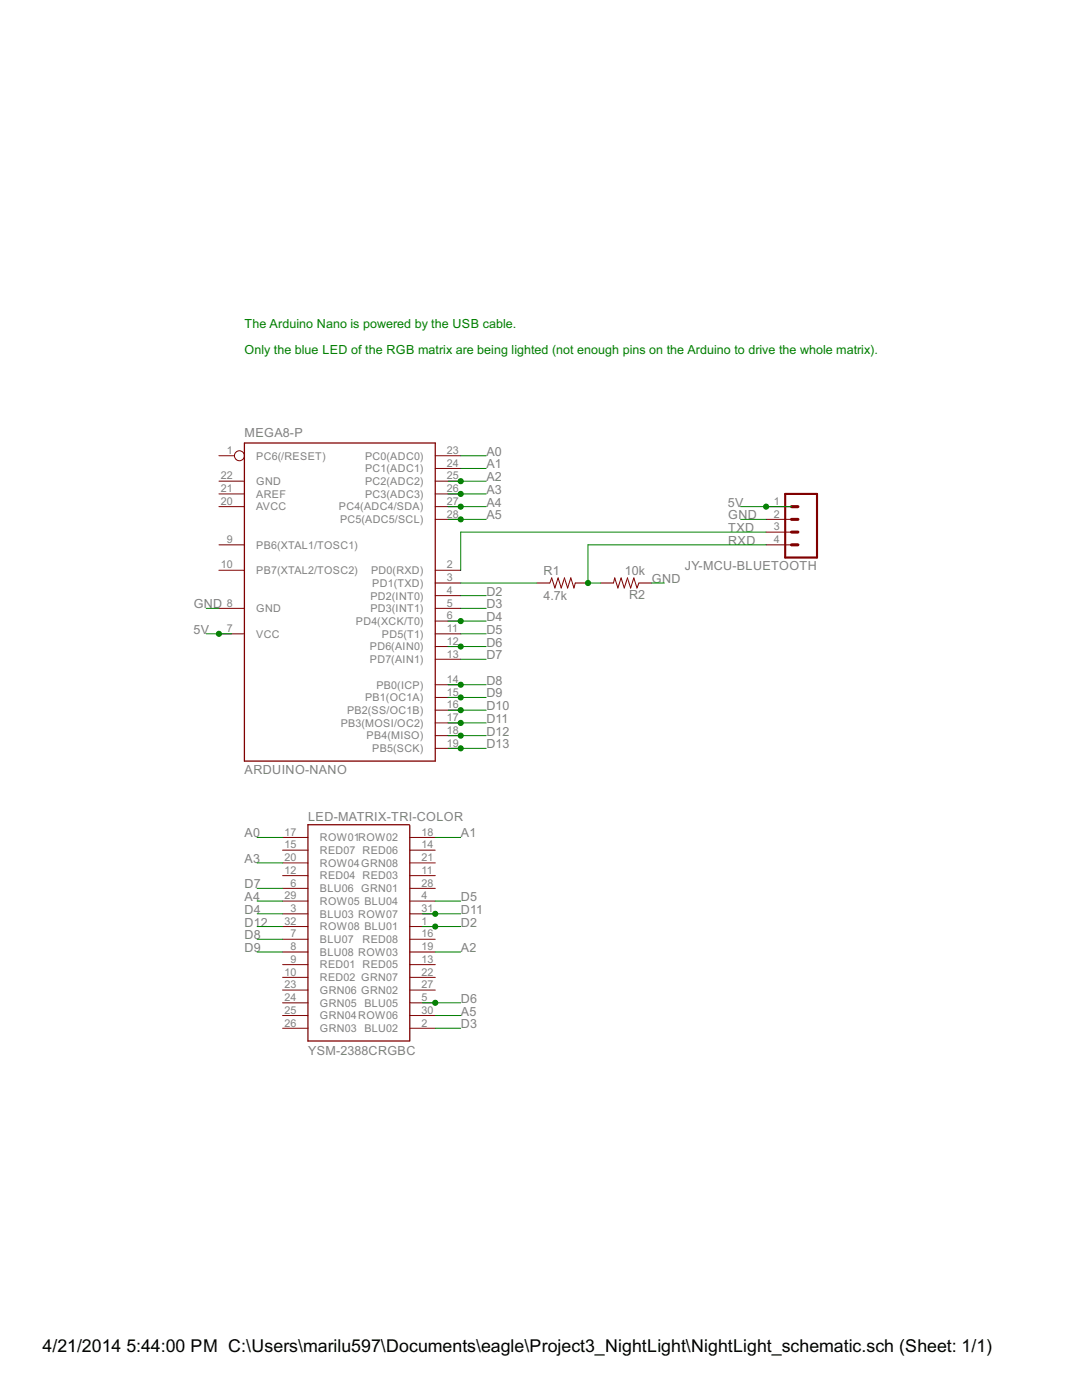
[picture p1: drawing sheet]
<svg xmlns="http://www.w3.org/2000/svg" width="216mm" height="279mm" viewBox="0 0 216 279" stroke-linecap="round" stroke-linejoin="round" font-family="sans-serif">
<path d="M48.8 88.4h38v63.5h-38zM81.7 164.6h-20.3v43.2h20.3M81.8 164.7v43.1" fill="none" stroke="#800000" stroke-width=".25"/>
<g fill="none" stroke="#800000" stroke-width=".2">
<path d="M43.7 96h5.1M43.7 98.6h5.1M43.7 91h3.1M86.8 96h5.1M86.8 98.6h5.1M86.8 93.5h5.1M86.8 91h5.1M43.7 113.8h5.1M43.7 108.7h5.1M43.7 101.1h5.1M86.8 113.8h5.1M86.8 101.1h5.1"/>
<path d="M86.8 118.9h5.1M86.8 116.4h5.1M86.8 103.7h5.1M107.2 116.4h2.5l.4-1.1 .6 2 .7-2 .6 2 .6-2 .7 2 .6-2 .6 2 .3-.9h2.5M119.9 116.4h2.5l.3-1.1 .6 2 .6-2 .7 2 .6-2 .6 2 .7-2 .6 2 .4-.9h2.5M152.9 108.7h5M152.9 101.1h5M152.9 103.7h5M152.9 106.2h5M43.7 121.4h5.1M43.7 126.5h5.1M86.8 121.4h5.1"/>
<path d="M86.8 126.5h5.1M86.8 139.2h5.1M86.8 136.7h5.1M86.8 131.6h5.1M86.8 129h5.1M86.8 124h5.1M86.8 149.4h5.1M86.8 146.8h5.1M86.8 144.3h5.1M86.8 141.7h5.1M56.4 179.8h5M56.4 177.3h5"/>
<path d="M56.4 174.8h5M56.4 172.2h5M56.4 169.7h5M56.4 167.1h5M81.8 179.8h5M81.8 177.3h5M81.8 174.8h5M81.8 172.2h5M81.8 169.7h5M81.8 167.1h5M56.4 195.1h5M56.4 192.5h5"/>
<path d="M56.4 190h5M56.4 187.5h5M56.4 184.9h5M56.4 182.4h5M56.4 197.6h5M81.8 195.1h5M81.8 192.5h5M81.8 190h5M81.8 187.5h5M81.8 184.9h5M81.8 182.4h5M81.8 197.6h5"/>
<path d="M56.4 200.1h5M56.4 202.7h5M56.4 205.2h5M81.8 200.1h5M81.8 202.7h5M81.8 205.2h5"/>
<circle cx="47.8" cy="91" r=".99"/>
</g>
<path d="M156.7 98.6h6.3v12.7h-6.3z" fill="none" stroke="#800000" stroke-width=".42"/>
<path d="M157.9 106.2h1.3M157.9 103.7h1.3M157.9 101.1h1.3M157.9 108.7h1.3" fill="none" stroke="#800000" stroke-width=".61"/>
<g fill="none" stroke="#008000" stroke-width=".2">
<path d="M89.4 96h7.6M89.4 98.6h7.6M91.9 91h5.1M91.9 93.5h5.1M89.4 103.7h7.6M89.4 101.1h7.6M91.9 116.4h15.3M91.9 118.9h5.1M130 116.4h2.6M147.8 103.7h5.1M147.8 101.1h10.1M152.9 108.7h-35.6v7.7h2.6"/>
<path d="M152.9 106.2h-61v7.6M41.1 121.4h2.6M41.1 126.5h5.1M89.4 124h7.6M89.4 129h7.6M89.4 136.7h7.6M89.4 139.2h7.6M91.9 121.4h5.1M91.9 126.5h5.1M91.9 131.6h5.1M89.4 141.7h7.6M89.4 144.3h7.6"/>
<path d="M89.4 146.8h7.6M89.4 149.4h7.6M51.3 167.1h5.1M51.3 172.2h5.1M51.3 179.8h5.1M51.3 177.3h5.1M86.8 167.1h5.1M86.8 179.8h5.1M51.3 190h5.1M51.3 184.9h5.1M51.3 182.4h5.1M51.3 187.5h5.1"/>
<path d="M84.3 184.9h7.6M84.3 182.4h7.6M86.8 190h5.1M84.3 200.1h7.6M86.8 202.7h5.1M86.8 205.2h5.1"/>
</g>
<g fill="#008000" stroke="#008000" stroke-width=".2">
<circle cx="117.3" cy="116.4" r=".51"/>
<circle cx="43.7" cy="126.5" r=".51"/>
<circle cx="152.9" cy="101.1" r=".51"/>
<circle cx="91.9" cy="96" r=".51"/>
<circle cx="91.9" cy="98.6" r=".51"/>
<circle cx="91.9" cy="101.1" r=".51"/>
<circle cx="91.9" cy="103.7" r=".51"/>
<circle cx="86.8" cy="184.9" r=".51"/>
<circle cx="91.9" cy="124" r=".51"/>
<circle cx="91.9" cy="129" r=".51"/>
<circle cx="86.8" cy="200.1" r=".51"/>
<circle cx="91.9" cy="136.7" r=".51"/>
<circle cx="91.9" cy="139.2" r=".51"/>
<circle cx="91.9" cy="141.7" r=".51"/>
<circle cx="91.9" cy="144.3" r=".51"/>
<circle cx="86.8" cy="182.4" r=".51"/>
<circle cx="91.9" cy="146.8" r=".51"/>
<circle cx="91.9" cy="149.4" r=".51"/>
</g>
<g font-size="4">
<text x="8.5" y="269.9">4/21/2014</text>
<text x="25.2" y="269.9">5:44:00 PM C:\Users\marilu597\Documents\eagle\Project3_NightLight\NightLight_schematic.sch (Sheet: 1/1)</text>
</g>
<g font-size="2.8" fill="#008000">
<text x="48.8" y="65.6">The Arduino Nano is powered by the USB cable.</text>
<text x="48.8" y="70.6">Only the blue LED of the RGB matrix are being lighted (not enough pins on the Arduino to drive the whole matrix).</text>
</g>
<g font-size="2.8" fill="#808080">
<text x="48.8" y="87.1">MEGA8-P</text>
<text x="97.1" y="90.9">A0</text>
<text x="97.1" y="93.5">A1</text>
<text x="97.1" y="96">A2</text>
<text x="97.1" y="98.6">A3</text>
<text x="97.1" y="101.1">A4</text>
<text x="145.3" y="101.1">5V</text>
<text x="97.1" y="103.6">A5</text>
<text x="145.3" y="103.6">GND</text>
<text x="145.3" y="106.2">TXD</text>
<text x="136.6" y="113.8">JY-MCU-BLUETOOTH</text>
<text x="145.3" y="108.7">RXD</text>
<text x="97.1" y="118.9">D2</text>
<text x="108.4" y="119.6">4.7k</text>
<text x="108.5" y="114.8">R1</text>
<text x="124.7" y="114.8">10k</text>
<text x="125.5" y="119.6">R2</text>
<text x="130.1" y="116.3">GND</text>
<text x="38.6" y="121.4">GND</text>
<text x="97.1" y="121.4">D3</text>
<text x="97.1" y="124">D4</text>
<text x="38.6" y="126.5">5V</text>
<text x="97.1" y="126.5">D5</text>
<text x="97.1" y="129">D6</text>
<text x="97.1" y="131.6">D7</text>
<text x="97.1" y="136.7">D8</text>
<text x="97.1" y="139.2">D9</text>
<text x="97.1" y="141.7">D10</text>
<text x="97.1" y="144.3">D11</text>
<text x="97.1" y="146.8">D12</text>
<text x="97.1" y="149.4">D13</text>
<text x="48.8" y="154.4">ARDUINO-NANO</text>
<text x="48.8" y="167.1">A0</text>
<text x="61.5" y="163.8">LED-MATRIX-TRI-COLOR</text>
<text x="92" y="167.1">A1</text>
<text x="48.8" y="172.2">A3</text>
<text x="48.8" y="179.8">A4</text>
<text x="48.8" y="177.3">D7</text>
<text x="92" y="179.8">D5</text>
<text x="48.8" y="182.4">D4</text>
<text x="48.8" y="184.9">D12</text>
<text x="92" y="184.9">D2</text>
<text x="92" y="182.4">D11</text>
<text x="48.8" y="187.4">D8</text>
<text x="48.8" y="190">D9</text>
<text x="92" y="190">A2</text>
<text x="92" y="202.7">A5</text>
<text x="92" y="200.1">D6</text>
<text x="92" y="205.2">D3</text>
<text x="61.5" y="210.5">YSM-2388CRGBC</text>
</g>
<g font-size="2.4" fill="#808080">
<text x="44.1" y="95.7">22</text>
<text x="45.2" y="90.6">1</text>
<text x="51.1" y="91.7">PC6(/RESET)</text>
<text x="72.8" y="94.3">PC1(ADC1)</text>
<text x="72.8" y="91.7">PC0(ADC0)</text>
<text x="89.2" y="95.7">25</text>
<text x="89.2" y="93.1">24</text>
<text x="89.2" y="90.6">23</text>
<text x="44.1" y="98.2">21</text>
<text x="44.1" y="100.8">20</text>
<text x="51.1" y="96.8">GND</text>
<text x="51.1" y="99.3">AREF</text>
<text x="51.1" y="101.9">AVCC</text>
<text x="67.6" y="101.9">PC4(ADC4/SDA)</text>
<text x="72.8" y="99.3">PC3(ADC3)</text>
<text x="72.8" y="96.8">PC2(ADC2)</text>
<text x="89.2" y="100.8">27</text>
<text x="89.2" y="98.2">26</text>
<text x="154.4" y="100.8">1</text>
<text x="67.9" y="104.4">PC5(ADC5/SCL)</text>
<text x="89.2" y="103.3">28</text>
<text x="154.4" y="103.3">2</text>
<text x="154.4" y="105.8">3</text>
<text x="44.1" y="113.4">10</text>
<text x="45.2" y="108.4">9</text>
<text x="51.1" y="109.5">PB6(XTAL1/TOSC1)</text>
<text x="89.2" y="113.4">2</text>
<text x="154.4" y="108.4">4</text>
<text x="51.1" y="114.6">PB7(XTAL2/TOSC2)</text>
<text x="73.9" y="119.6">PD2(INT0)</text>
<text x="74.1" y="114.6">PD0(RXD)</text>
<text x="74.3" y="117.1">PD1(TXD)</text>
<text x="89.2" y="118.5">4</text>
<text x="89.2" y="116">3</text>
<text x="45.2" y="121.1">8</text>
<text x="51.1" y="122.2">GND</text>
<text x="71" y="124.7">PD4(XCK/T0)</text>
<text x="73.9" y="122.2">PD3(INT1)</text>
<text x="89.2" y="123.6">6</text>
<text x="89.2" y="121.1">5</text>
<text x="45.2" y="126.1">7</text>
<text x="51.1" y="127.3">VCC</text>
<text x="73.8" y="129.8">PD6(AIN0)</text>
<text x="76.2" y="127.3">PD5(T1)</text>
<text x="89.2" y="131.2">13</text>
<text x="89.2" y="128.7">12</text>
<text x="89.2" y="126.1">11</text>
<text x="73.8" y="132.3">PD7(AIN1)</text>
<text x="75.1" y="137.4">PB0(ICP)</text>
<text x="89.2" y="136.3">14</text>
<text x="69.2" y="142.5">PB2(SS/OC1B)</text>
<text x="72.8" y="140">PB1(OC1A)</text>
<text x="89.2" y="143.9">17</text>
<text x="89.2" y="141.4">16</text>
<text x="89.2" y="138.8">15</text>
<text x="68" y="145">PB3(MOSI/OC2)</text>
<text x="73.1" y="147.6">PB4(MISO)</text>
<text x="89.2" y="149">19</text>
<text x="89.2" y="146.5">18</text>
<text x="74.3" y="150.1">PB5(SCK)</text>
<text x="56.8" y="166.8">17</text>
<text x="63.8" y="167.9">ROW01ROW02</text>
<text x="84.1" y="166.8">18</text>
<text x="56.8" y="171.9">20</text>
<text x="56.8" y="169.3">15</text>
<text x="63.8" y="173">ROW04GRN08</text>
<text x="63.8" y="170.4">RED07 RED06</text>
<text x="84.1" y="169.3">14</text>
<text x="84.1" y="171.9">21</text>
<text x="56.8" y="179.5">29</text>
<text x="56.8" y="174.4">12</text>
<text x="57.9" y="176.9">6</text>
<text x="63.8" y="178">BLU06 GRN01</text>
<text x="63.8" y="175.5">RED04 RED03</text>
<text x="84.1" y="174.4">11</text>
<text x="84.1" y="176.9">28</text>
<text x="84.1" y="179.5">4</text>
<text x="56.8" y="184.5">32</text>
<text x="57.9" y="182">3</text>
<text x="63.8" y="185.7">ROW08 BLU01</text>
<text x="63.8" y="183.1">BLU03 ROW07</text>
<text x="63.8" y="180.6">ROW05 BLU04</text>
<text x="84.1" y="182">31</text>
<text x="84.1" y="184.5">1</text>
<text x="57.9" y="189.6">8</text>
<text x="57.9" y="187.1">7</text>
<text x="63.8" y="190.7">BLU08 ROW03</text>
<text x="63.8" y="188.2">BLU07</text>
<text x="72.3" y="188.2">RED08</text>
<text x="84.1" y="187.1">16</text>
<text x="84.1" y="189.6">19</text>
<text x="56.8" y="194.7">10</text>
<text x="56.8" y="197.2">23</text>
<text x="57.9" y="192.2">9</text>
<text x="63.8" y="195.8">RED02 GRN07</text>
<text x="63.8" y="193.3">RED01 RED05</text>
<text x="84.1" y="192.2">13</text>
<text x="84.1" y="194.7">22</text>
<text x="84.1" y="197.2">27</text>
<text x="56.8" y="199.8">24</text>
<text x="56.8" y="202.3">25</text>
<text x="63.8" y="198.4">GRN06 GRN02</text>
<text x="63.8" y="200.9">GRN05 BLU05</text>
<text x="63.8" y="203.4">GRN04ROW06</text>
<text x="84.1" y="199.8">5</text>
<text x="84.1" y="202.3">30</text>
<text x="56.8" y="204.9">26</text>
<text x="63.8" y="206">GRN03 BLU02</text>
<text x="84.1" y="204.9">2</text>
</g>
</svg>
